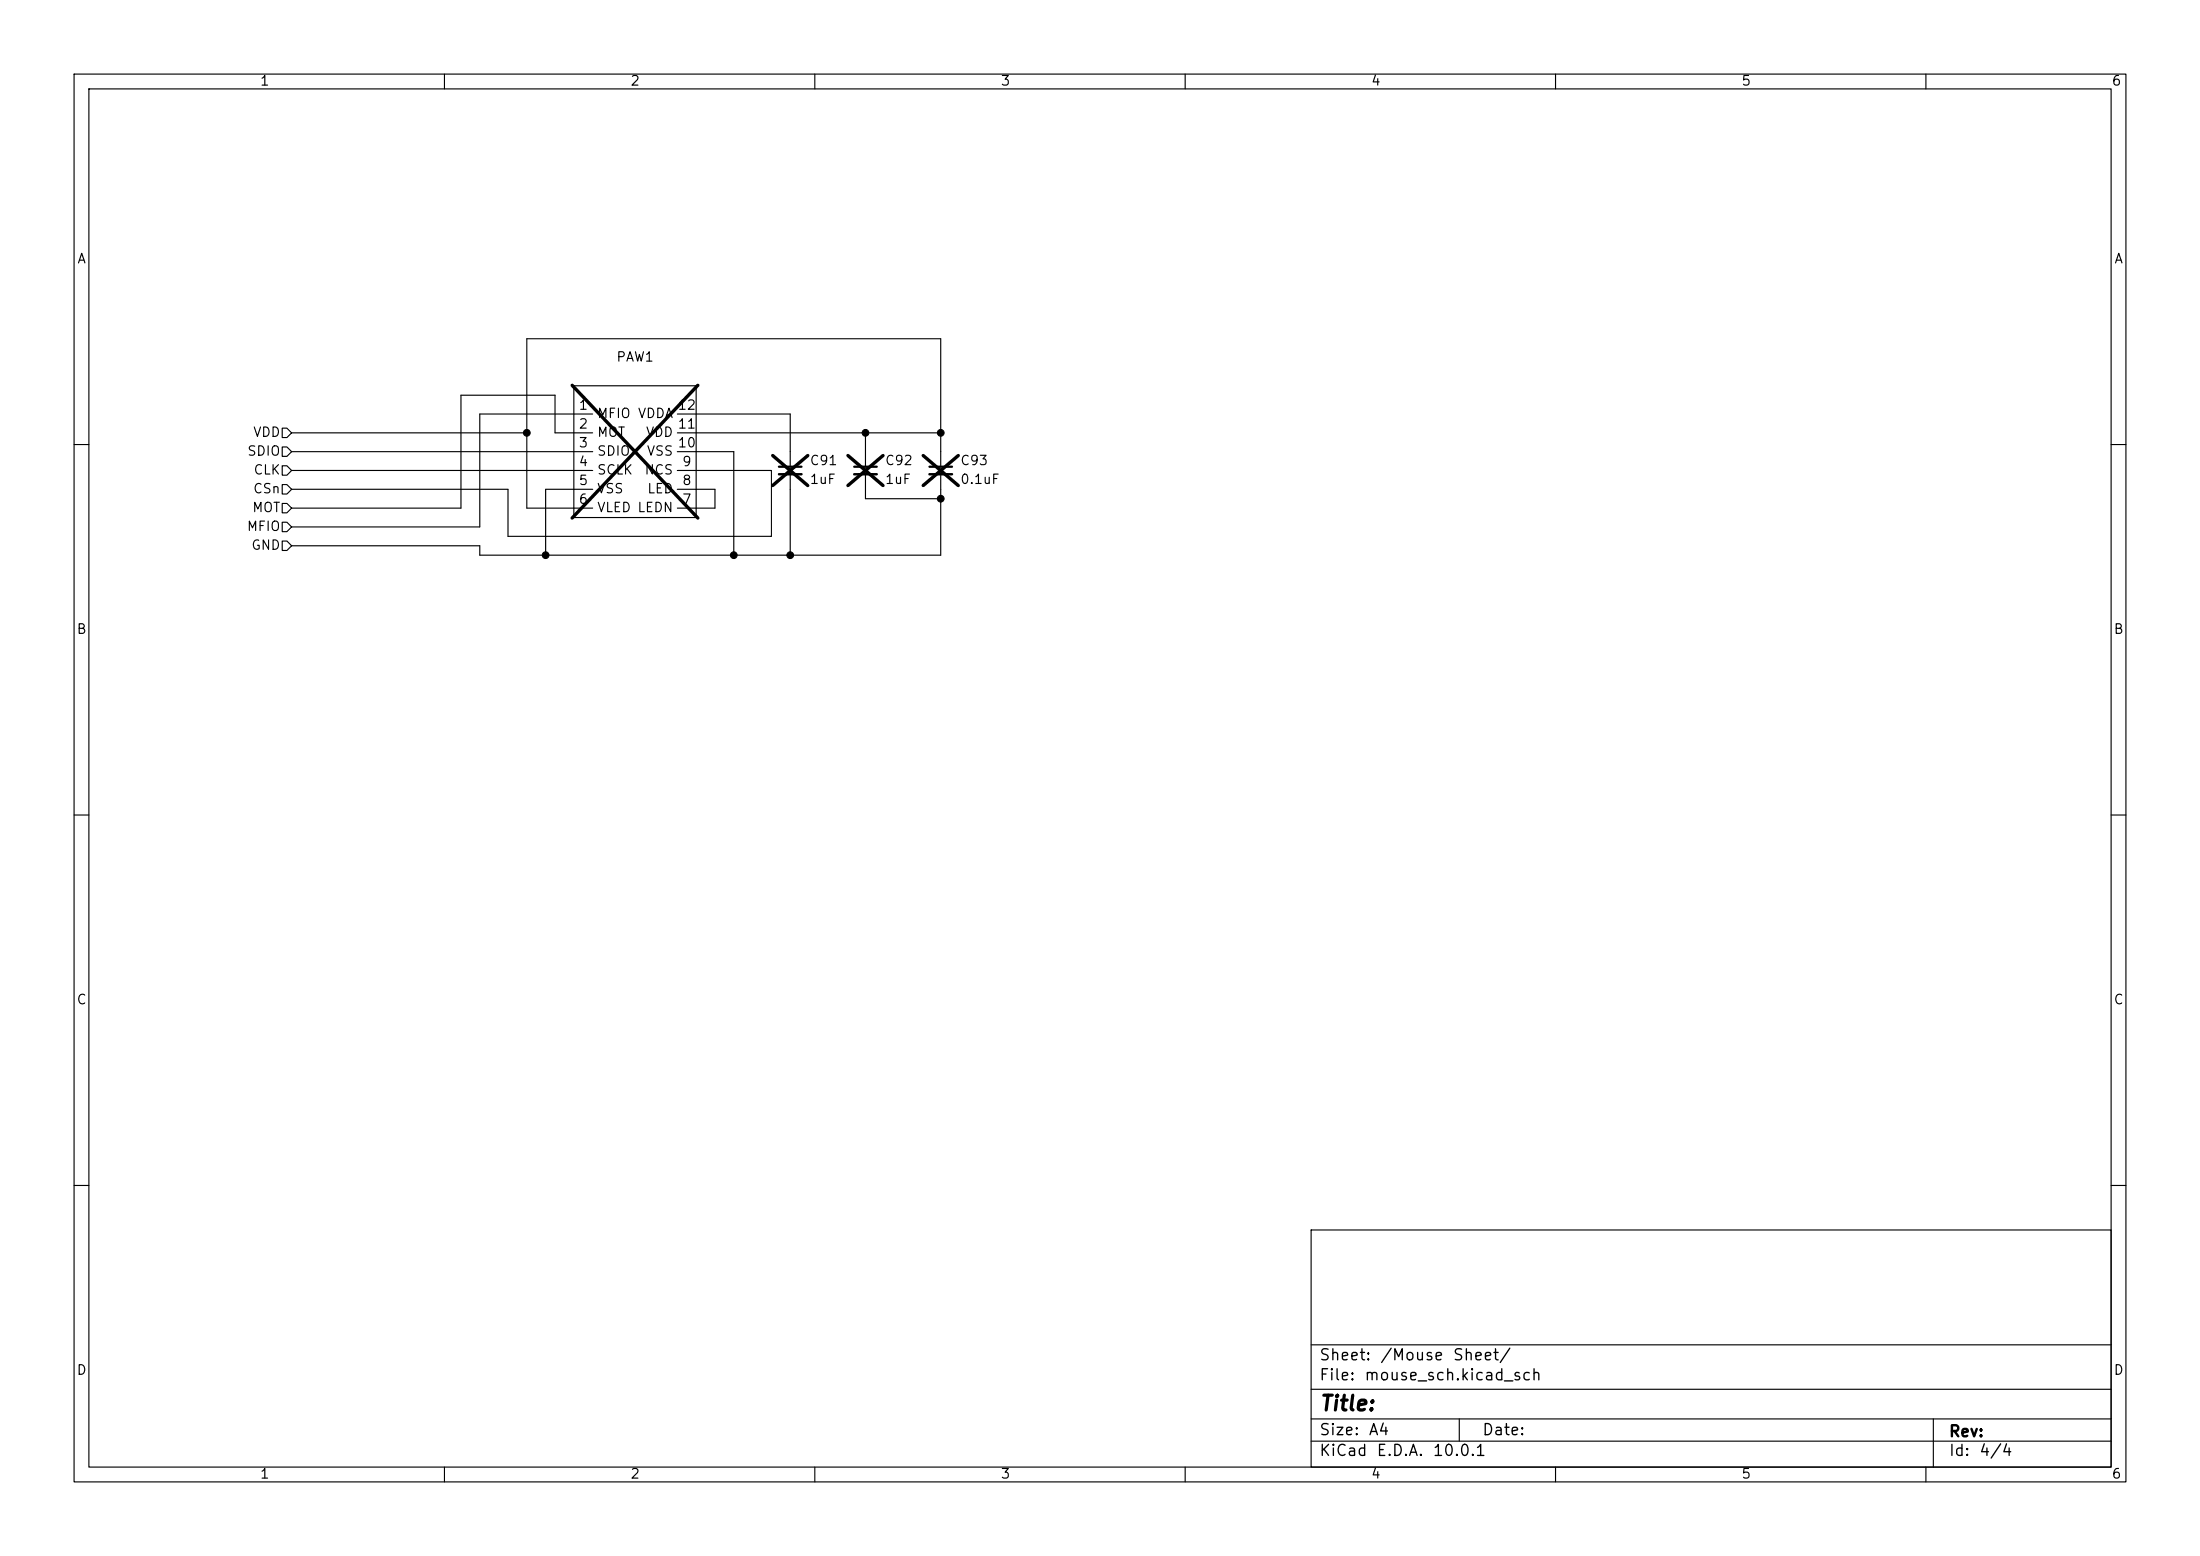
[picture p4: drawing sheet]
(kicad_sch
 (version 20260306)
 (generator "eeschema")
 (generator_version "10.0")
 (paper "A4")
 (lib_symbols
  (symbol "Device:C_Small"
   (pin_numbers (hide yes))
   (pin_names
    (offset 0.254) (hide yes)) (exclude_from_sim no) (in_bom yes) (on_board yes)
   (in_pos_files yes)
   (duplicate_pin_numbers_are_jumpers no)
   (property "Reference" "C" (at 0.254 1.778 0) (show_name no) (do_not_autoplace no) (effects (font (size 1.27 1.27)) (justify left)))
   (property "Value" "C_Small" (at 0.254 -2.032 0) (show_name no) (do_not_autoplace no) (effects (font (size 1.27 1.27)) (justify left)))
   (property "Footprint" "" (at 0 0 0) (show_name no) (do_not_autoplace no) (hide yes) (effects (font (size 1.27 1.27))))
   (property "Datasheet" "" (at 0 0 0) (show_name no) (do_not_autoplace no) (hide yes) (effects (font (size 1.27 1.27))))
   (property "Description" "Unpolarized capacitor, small symbol" (at 0 0 0) (show_name no) (do_not_autoplace no) (hide yes) (effects (font (size 1.27 1.27))))
   (symbol "C_Small_0_1"
    (polyline (pts (xy -1.524 0.508) (xy 1.524 0.508)) (stroke (width 0.3048) (type default)) (fill (type none)))
    (polyline (pts (xy -1.524 -0.508) (xy 1.524 -0.508)) (stroke (width 0.3302) (type default)) (fill (type none))))
   (symbol "C_Small_1_1"
    (pin passive line (at 0 2.54 270) (length 2.032) (name "" (effects (font (size 1.27 1.27)))) (number "1" (effects (font (size 1.27 1.27)))))
    (pin passive line (at 0 -2.54 90) (length 2.032) (name "" (effects (font (size 1.27 1.27)))) (number "2" (effects (font (size 1.27 1.27))))))
   (embedded_fonts no))
  (symbol "HF:paw3805ek" (exclude_from_sim no) (in_bom yes) (on_board yes)
   (in_pos_files yes)
   (duplicate_pin_numbers_are_jumpers no)
   (property "Reference" "PAW" (at 0 2.54 0) (show_name no) (do_not_autoplace no) (effects (font (size 1.27 1.27))))
   (property "Value" "" (at 0 0 0) (show_name no) (do_not_autoplace no) (effects (font (size 1.27 1.27))))
   (property "Footprint" "HF:paw3805ek" (at 0.254 5.08 0) (show_name no) (do_not_autoplace no) (hide yes) (effects (font (size 1.27 1.27))))
   (property "Datasheet" "" (at 0 0 0) (show_name no) (do_not_autoplace no) (hide yes) (effects (font (size 1.27 1.27))))
   (property "Description" "" (at 0 0 0) (show_name no) (do_not_autoplace no) (hide yes) (effects (font (size 1.27 1.27))))
   (symbol "paw3805ek_0_1"
    (rectangle (start -7.62 3.81) (end 8.89 -13.97) (stroke (width 0) (type default)) (fill (type none))))
   (symbol "paw3805ek_1_1"
    (pin input line (at -7.62 0 0) (length 2.54) (name "MFIO" (effects (font (size 1.27 1.27)))) (number "1" (effects (font (size 1.27 1.27)))))
    (pin output line (at -7.62 -2.54 0) (length 2.54) (name "MOT" (effects (font (size 1.27 1.27)))) (number "2" (effects (font (size 1.27 1.27)))))
    (pin bidirectional line (at -7.62 -5.08 0) (length 2.54) (name "SDIO" (effects (font (size 1.27 1.27)))) (number "3" (effects (font (size 1.27 1.27)))))
    (pin input line (at -7.62 -7.62 0) (length 2.54) (name "SCLK" (effects (font (size 1.27 1.27)))) (number "4" (effects (font (size 1.27 1.27)))))
    (pin passive line (at -7.62 -10.16 0) (length 2.54) (name "VSS" (effects (font (size 1.27 1.27)))) (number "5" (effects (font (size 1.27 1.27)))))
    (pin power_out line (at -7.62 -12.7 0) (length 2.54) (name "VLED" (effects (font (size 1.27 1.27)))) (number "6" (effects (font (size 1.27 1.27)))))
    (pin passive line (at 8.89 -12.7 180) (length 2.54) (name "LEDN" (effects (font (size 1.27 1.27)))) (number "7" (effects (font (size 1.27 1.27)))))
    (pin power_in line (at 8.89 -10.16 180) (length 2.54) (name "LED" (effects (font (size 1.27 1.27)))) (number "8" (effects (font (size 1.27 1.27)))))
    (pin input line (at 8.89 -7.62 180) (length 2.54) (name "NCS" (effects (font (size 1.27 1.27)))) (number "9" (effects (font (size 1.27 1.27)))))
    (pin passive line (at 8.89 -5.08 180) (length 2.54) (name "VSS" (effects (font (size 1.27 1.27)))) (number "10" (effects (font (size 1.27 1.27)))))
    (pin power_in line (at 8.89 -2.54 180) (length 2.54) (name "VDD" (effects (font (size 1.27 1.27)))) (number "11" (effects (font (size 1.27 1.27)))))
    (pin power_in line (at 8.89 0 180) (length 2.54) (name "VDDA" (effects (font (size 1.27 1.27)))) (number "12" (effects (font (size 1.27 1.27))))))
   (embedded_fonts no)))
 (junction
  (at 116.84 58.42)
  (diameter 0)
  (color 0 0 0 0))
 (junction
  (at 106.68 74.93)
  (diameter 0)
  (color 0 0 0 0))
 (junction
  (at 71.12 58.42)
  (diameter 0)
  (color 0 0 0 0))
 (junction
  (at 127 58.42)
  (diameter 0)
  (color 0 0 0 0))
 (junction
  (at 99.06 74.93)
  (diameter 0)
  (color 0 0 0 0))
 (junction
  (at 73.66 74.93)
  (diameter 0)
  (color 0 0 0 0))
 (junction
  (at 127 67.31)
  (diameter 0)
  (color 0 0 0 0))
 (wire
  (pts (xy 106.68 66.04) (xy 106.68 74.93))
  (stroke (width 0) (type default)))
 (wire
  (pts (xy 39.37 66.04) (xy 68.58 66.04))
  (stroke (width 0) (type default)))
 (wire
  (pts (xy 39.37 73.66) (xy 64.77 73.66))
  (stroke (width 0) (type default)))
 (wire
  (pts (xy 73.66 66.04) (xy 73.66 74.93))
  (stroke (width 0) (type default)))
 (wire
  (pts (xy 104.14 63.5) (xy 93.98 63.5))
  (stroke (width 0) (type default)))
 (wire
  (pts (xy 99.06 74.93) (xy 106.68 74.93))
  (stroke (width 0) (type default)))
 (wire
  (pts (xy 116.84 60.96) (xy 116.84 58.42))
  (stroke (width 0) (type default)))
 (wire
  (pts (xy 104.14 72.39) (xy 104.14 63.5))
  (stroke (width 0) (type default)))
 (wire
  (pts (xy 116.84 66.04) (xy 116.84 67.31))
  (stroke (width 0) (type default)))
 (wire
  (pts (xy 64.77 71.12) (xy 64.77 55.88))
  (stroke (width 0) (type default)))
 (wire
  (pts (xy 39.37 60.96) (xy 77.47 60.96))
  (stroke (width 0) (type default)))
 (wire
  (pts (xy 106.68 74.93) (xy 127 74.93))
  (stroke (width 0) (type default)))
 (wire
  (pts (xy 62.23 68.58) (xy 62.23 53.34))
  (stroke (width 0) (type default)))
 (wire
  (pts (xy 127 60.96) (xy 127 58.42))
  (stroke (width 0) (type default)))
 (wire
  (pts (xy 62.23 53.34) (xy 74.93 53.34))
  (stroke (width 0) (type default)))
 (wire
  (pts (xy 99.06 60.96) (xy 99.06 74.93))
  (stroke (width 0) (type default)))
 (wire
  (pts (xy 71.12 58.42) (xy 71.12 68.58))
  (stroke (width 0) (type default)))
 (wire
  (pts (xy 68.58 72.39) (xy 104.14 72.39))
  (stroke (width 0) (type default)))
 (wire
  (pts (xy 127 74.93) (xy 127 67.31))
  (stroke (width 0) (type default)))
 (wire
  (pts (xy 74.93 53.34) (xy 74.93 58.42))
  (stroke (width 0) (type default)))
 (wire
  (pts (xy 106.68 55.88) (xy 106.68 60.96))
  (stroke (width 0) (type default)))
 (wire
  (pts (xy 99.06 60.96) (xy 93.98 60.96))
  (stroke (width 0) (type default)))
 (wire
  (pts (xy 74.93 58.42) (xy 77.47 58.42))
  (stroke (width 0) (type default)))
 (wire
  (pts (xy 93.98 58.42) (xy 116.84 58.42))
  (stroke (width 0) (type default)))
 (wire
  (pts (xy 116.84 58.42) (xy 127 58.42))
  (stroke (width 0) (type default)))
 (wire
  (pts (xy 93.98 68.58) (xy 96.52 68.58))
  (stroke (width 0) (type default)))
 (wire
  (pts (xy 39.37 71.12) (xy 64.77 71.12))
  (stroke (width 0) (type default)))
 (wire
  (pts (xy 71.12 45.72) (xy 71.12 58.42))
  (stroke (width 0) (type default)))
 (wire
  (pts (xy 68.58 66.04) (xy 68.58 72.39))
  (stroke (width 0) (type default)))
 (wire
  (pts (xy 127 66.04) (xy 127 67.31))
  (stroke (width 0) (type default)))
 (wire
  (pts (xy 39.37 68.58) (xy 62.23 68.58))
  (stroke (width 0) (type default)))
 (wire
  (pts (xy 39.37 63.5) (xy 77.47 63.5))
  (stroke (width 0) (type default)))
 (wire
  (pts (xy 73.66 74.93) (xy 99.06 74.93))
  (stroke (width 0) (type default)))
 (wire
  (pts (xy 64.77 74.93) (xy 73.66 74.93))
  (stroke (width 0) (type default)))
 (wire
  (pts (xy 127 45.72) (xy 127 58.42))
  (stroke (width 0) (type default)))
 (wire
  (pts (xy 96.52 68.58) (xy 96.52 66.04))
  (stroke (width 0) (type default)))
 (wire
  (pts (xy 77.47 66.04) (xy 73.66 66.04))
  (stroke (width 0) (type default)))
 (wire
  (pts (xy 96.52 66.04) (xy 93.98 66.04))
  (stroke (width 0) (type default)))
 (wire
  (pts (xy 71.12 58.42) (xy 39.37 58.42))
  (stroke (width 0) (type default)))
 (wire
  (pts (xy 64.77 55.88) (xy 77.47 55.88))
  (stroke (width 0) (type default)))
 (wire
  (pts (xy 116.84 67.31) (xy 127 67.31))
  (stroke (width 0) (type default)))
 (wire
  (pts (xy 64.77 73.66) (xy 64.77 74.93))
  (stroke (width 0) (type default)))
 (wire
  (pts (xy 71.12 68.58) (xy 77.47 68.58))
  (stroke (width 0) (type default)))
 (wire
  (pts (xy 71.12 45.72) (xy 127 45.72))
  (stroke (width 0) (type default)))
 (wire
  (pts (xy 93.98 55.88) (xy 106.68 55.88))
  (stroke (width 0) (type default)))
 (hierarchical_label "CSn"
  (shape input)
  (at 39.37 66.04 180)
  (effects (font (size 1.27 1.27)) (justify right)))
 (hierarchical_label "MFIO"
  (shape input)
  (at 39.37 71.12 180)
  (effects (font (size 1.27 1.27)) (justify right)))
 (hierarchical_label "VDD"
  (shape input)
  (at 39.37 58.42 180)
  (effects (font (size 1.27 1.27)) (justify right)))
 (hierarchical_label "MOT"
  (shape input)
  (at 39.37 68.58 180)
  (effects (font (size 1.27 1.27)) (justify right)))
 (hierarchical_label "CLK"
  (shape input)
  (at 39.37 63.5 180)
  (effects (font (size 1.27 1.27)) (justify right)))
 (hierarchical_label "GND"
  (shape input)
  (at 39.37 73.66 180)
  (effects (font (size 1.27 1.27)) (justify right)))
 (hierarchical_label "SDIO"
  (shape input)
  (at 39.37 60.96 180)
  (effects (font (size 1.27 1.27)) (justify right)))
 (symbol
  (lib_id "Device:C_Small")
  (at 116.84 63.5 0)
  (unit 1)
  (body_style 1)
  (exclude_from_sim no)
  (in_bom yes)
  (on_board no)
  (in_pos_files yes)
  (dnp yes)
  (property "Reference" "C92" (at 119.38 62.2362 0) (show_name no) (do_not_autoplace no) (effects (font (size 1.27 1.27)) (justify left)))
  (property "Value" "1uF" (at 119.38 64.7762 0) (show_name no) (do_not_autoplace no) (effects (font (size 1.27 1.27)) (justify left)))
  (property "Footprint" "Capacitor_SMD:C_0603_1608Metric_Pad1.08x0.95mm_HandSolder" (at 116.84 63.5 0) (hide yes) (show_name no) (do_not_autoplace no) (effects (font (size 1.27 1.27))))
  (property "Datasheet" "" (at 116.84 63.5 0) (hide yes) (show_name no) (do_not_autoplace no) (effects (font (size 1.27 1.27))))
  (property "Description" "Unpolarized capacitor, small symbol" (at 116.84 63.5 0) (hide yes) (show_name no) (do_not_autoplace no) (effects (font (size 1.27 1.27))))
  (pin "2")
  (pin "1"))
 (symbol
  (lib_id "Device:C_Small")
  (at 127 63.5 0)
  (unit 1)
  (body_style 1)
  (exclude_from_sim no)
  (in_bom yes)
  (on_board no)
  (in_pos_files yes)
  (dnp yes)
  (property "Reference" "C93" (at 129.54 62.2362 0) (show_name no) (do_not_autoplace no) (effects (font (size 1.27 1.27)) (justify left)))
  (property "Value" "0.1uF" (at 129.54 64.7762 0) (show_name no) (do_not_autoplace no) (effects (font (size 1.27 1.27)) (justify left)))
  (property "Footprint" "Capacitor_SMD:C_0603_1608Metric_Pad1.08x0.95mm_HandSolder" (at 127 63.5 0) (hide yes) (show_name no) (do_not_autoplace no) (effects (font (size 1.27 1.27))))
  (property "Datasheet" "" (at 127 63.5 0) (hide yes) (show_name no) (do_not_autoplace no) (effects (font (size 1.27 1.27))))
  (property "Description" "Unpolarized capacitor, small symbol" (at 127 63.5 0) (hide yes) (show_name no) (do_not_autoplace no) (effects (font (size 1.27 1.27))))
  (pin "2")
  (pin "1"))
 (symbol
  (lib_id "Device:C_Small")
  (at 106.68 63.5 0)
  (unit 1)
  (body_style 1)
  (exclude_from_sim no)
  (in_bom yes)
  (on_board no)
  (in_pos_files yes)
  (dnp yes)
  (fields_autoplaced yes)
  (property "Reference" "C91" (at 109.22 62.2362 0) (show_name no) (do_not_autoplace no) (effects (font (size 1.27 1.27)) (justify left)))
  (property "Value" "1uF" (at 109.22 64.7762 0) (show_name no) (do_not_autoplace no) (effects (font (size 1.27 1.27)) (justify left)))
  (property "Footprint" "Capacitor_SMD:C_0603_1608Metric_Pad1.08x0.95mm_HandSolder" (at 106.68 63.5 0) (hide yes) (show_name no) (do_not_autoplace no) (effects (font (size 1.27 1.27))))
  (property "Datasheet" "" (at 106.68 63.5 0) (hide yes) (show_name no) (do_not_autoplace no) (effects (font (size 1.27 1.27))))
  (property "Description" "Unpolarized capacitor, small symbol" (at 106.68 63.5 0) (hide yes) (show_name no) (do_not_autoplace no) (effects (font (size 1.27 1.27))))
  (pin "2")
  (pin "1"))
 (symbol
  (lib_id "HF:paw3805ek")
  (at 85.09 55.88 0)
  (unit 1)
  (body_style 1)
  (exclude_from_sim no)
  (in_bom yes)
  (on_board no)
  (in_pos_files yes)
  (dnp yes)
  (fields_autoplaced yes)
  (property "Reference" "PAW1" (at 85.725 48.26 0) (show_name no) (do_not_autoplace no) (effects (font (size 1.27 1.27))))
  (property "Value" "" (at 85.725 50.8 0) (show_name no) (do_not_autoplace no) (effects (font (size 1.27 1.27))))
  (property "Footprint" "HF:paw3805ek" (at 85.344 50.8 0) (hide yes) (show_name no) (do_not_autoplace no) (effects (font (size 1.27 1.27))))
  (property "Datasheet" "" (at 85.09 55.88 0) (hide yes) (show_name no) (do_not_autoplace no) (effects (font (size 1.27 1.27))))
  (property "Description" "" (at 85.09 55.88 0) (hide yes) (show_name no) (do_not_autoplace no) (effects (font (size 1.27 1.27))))
  (pin "11")
  (pin "2")
  (pin "12")
  (pin "10")
  (pin "1")
  (pin "4")
  (pin "5")
  (pin "6")
  (pin "9")
  (pin "3")
  (pin "8")
  (pin "7")))
